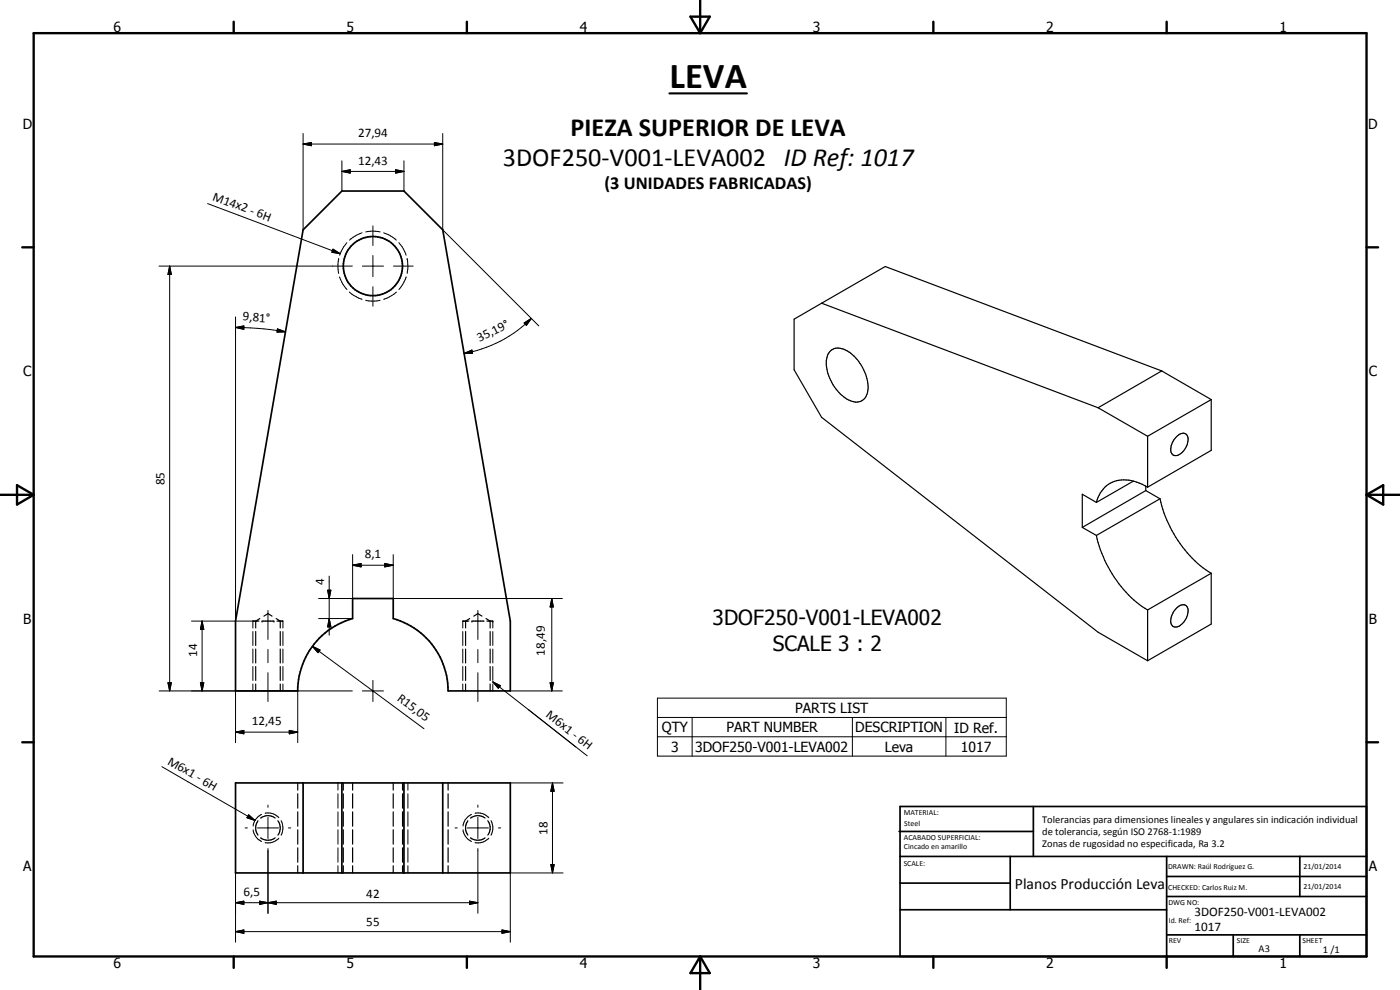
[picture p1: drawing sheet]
<svg xmlns="http://www.w3.org/2000/svg" width="420mm" height="297mm" viewBox="0 0 420 297" stroke-linecap="round" stroke-linejoin="round" font-family="sans-serif">
<g fill="none" stroke="#000" stroke-width=".51">
<path d="M91 69l11.6-11.7h18.6l11.7 11.7 20.3 117.4v20.9h-18.7a22.6 22.6 0 0 0-16.5-21.7v-6h-12.2v6a22.6 22.6 0 0 0-16.4 21.7h-18.7v-20.9zM70.7 234.9h82.5v27h-82.5zM91 234.9v27M102.6 234.9v27M121.2 234.9v27M132.9 234.9v27M269.8 249.5h40.3M270.1 242h140v45h-140zM270.1 257h140M303.2 257v16M310.1 242v15M350.1 257v30"/>
<path d="M390.1 257v12M270.1 265h33.1M270.1 273h80M350.1 269h60M350.1 263h60M350.1 280.5h60M370.1 280.5v6.5M390.1 280.5v6.5"/>
<circle cx="111.9" cy="79.8" r="8.9"/>
</g>
<g fill="none" stroke="#000" stroke-width=".3">
<path d="M91 43.2l2.5-.4v.9zM91 43.2h41.9M91 40v29M102.6 51.4l2.5-.5v1zM102.6 51.4h18.6M102.6 48.3v9M118.7 50.9l2.5 .5-2.5 .5zM121.2 48.3v9M130.4 42.8l2.5 .4-2.5 .5zM132.9 40v29l28.8 28.8M47.7 79.8h58M50.9 79.8l.5 2.5h-1z"/>
<path d="M50.9 79.8v127.5M62.3 61.1l39.8 15M99.9 74.8l2.2 1.3-2.5-.4zM101.6 77.6h.1M101.6 77.6l-.2 1.6 .2 2.8M102.1 76.1l-.2 .5M104.1 72.8l-.9 1.2-1.1 2.1M108.7 69.8l-2.1 1-1.7 1.3M108.7 79.8h6.4M109.8 69.6l2.1-.3 2.2 .3M111.9 67.8v5.9M111.9 76.7v6.3"/>
<path d="M115.1 69.8l2.1 1 1.7 1.3M118.1 79.8h5.9M119.7 72.8l1 1.2 1.2 2.6M122.2 77.6h.1M122.2 77.6l.2 2.5-.2 1.9M70.7 98.3l2.5-.5v1zM70.7 95.1v91.3M70.7 98.3l8.5 .4 6.5 .9M83.3 98.7l2.4 .9-2.6 .1zM101.9 83.1l1 2.2 1.2 1.6M104.9 87.6l1.3 1.1 2.5 1.1M109.8 90.1l1.7 .2 2.6-.2"/>
<path d="M111.9 86v5.9M118.9 87.6l-1.4 1.1-2.4 1.1M121.9 83.1l-1 2.2-1.2 1.6M157.3 96.9l2.2-1.4-1.5 2.1zM159.5 95.5a37.5 37.5 0 0 1-20.2 10.5M139.3 106l2.3-1 .2 1zM98.3 177.1h1l-.5 2.5zM98.8 172.8v17.8M105.8 169.6l2.6-.5v1zM105.8 166.4v13.2h-10.2M105.8 169.6h12.2M115.5 169.1l2.5 .5-2.5 .5z"/>
<path d="M118 166.4v13.2h50.8M165.6 179.6l.5 2.5h-1zM165.6 179.6v27.7M57.5 186.4h18.4v2M60.7 186.4l.5 2.4h-1.1zM60.7 186.4v20.9M75.9 189.5v4.2M75.9 194.7v4.2M75.9 200v4.2M80.4 183.2v8.7M80.4 194.9v3.9M84.9 186.4v2"/>
<path d="M84.9 189.5v4.2M84.9 194.7v4.2M84.9 200v4.2M93.8 193.9l2.2 1.1-.5 .8zM93.8 193.9l33.4 24.8M95.6 185.6h10.2M98.8 185.6l.5 2.5h-1zM138.9 186.4v2M138.9 189.5v4.2M138.9 194.7v4.2M138.9 200v4.2M143.4 183.2v8.7"/>
<path d="M143.4 194.9v3.9M147.9 186.4v2M147.9 189.5v4.2M147.9 194.7v4.2M147.9 200v4.2M47.7 207.3h32.6M50.4 204.9h1l-.5 2.4zM60.1 204.9h1.1l-.5 2.4zM70.7 219.7l2.5-.5v1zM70.7 219.7h18.7M70.7 207.3v15.5M75.9 205.2v2.1"/>
<path d="M80.4 201.8v8.7M80.5 207.3h25.2M84.9 205.2v2.1M86.8 219.2l2.6 .5-2.6 .5zM89.4 207.4v15.4M108.7 207.3h6.4M111.9 207.3h.1M111.9 204.1v6.4M138.9 205.2v2.1M143.4 201.8v8.7M147.9 204.6l2.3 1.1-.6 .8zM147.9 205.2v2.1"/>
<path d="M147.9 204.6l10.8 8.4M153.2 207.3h15.6M158.7 213l14.1 11.1M158.7 213l17.5 13.8M165.1 204.9h1l-.5 2.4zM197.3 209.5h104.7v17.4h-104.7zM197.3 215.3h104.7M207.7 215.3v11.6M255.8 215.3v11.6M283.9 215.3v11.6M48.6 230l27.9 16.2M101.4 234.9v2.2"/>
<path d="M101.4 238.2v4.3M122.4 234.9v2.2M122.4 238.2v4.3M153.2 234.9h15.8M165.8 234.9l.5 2.5h-1zM165.8 234.9v27M197.3 221.1h104.7M73.6 248.4h.6M74.6 244.5l1.9 1.7-2.4-.8zM76 249a4.4 4.4 0 0 0 2.5 3.5M77.2 248.4h6.4M78.5 244.3a4.2 4.2 0 0 0-2.5 3.6"/>
<path d="M79.6 244a4.3 4.3 0 0 1 4.1 1.4M80.4 241.6v.6M80.4 245.2v6.4M80.4 254.6v19.4M83.7 251.5a4.6 4.6 0 0 1-4.1 1.4M84.4 246.3a4.5 4.5 0 0 1 0 4.3M86.6 248.4h.7M101.4 243.6v4.3M101.4 249v4.3M101.4 254.4v4.3M101.4 259.8v2.1M122.4 243.6v4.3"/>
<path d="M122.4 249v4.3M122.4 254.4v4.3M122.4 259.8v2.1M136.6 248.4h.6M139 249a4.4 4.4 0 0 0 2.5 3.5M140.2 248.4h6.4M141.5 244.3a4.2 4.2 0 0 0-2.5 3.6M142.6 244a4.4 4.4 0 0 1 4.1 1.4M143.4 241.6v.6M143.4 245.2v6.4M143.4 254.6v19.4M146.7 251.5a4.7 4.7 0 0 1-4.1 1.4"/>
<path d="M147.4 246.3a4.3 4.3 0 0 1 0 4.3M149.6 248.4h.7M165.3 259.4h1l-.5 2.5zM70.7 279.5l2.5-.5v1zM70.7 270.8l2.5-.4v1zM70.7 261.9v20.8M70.7 279.5h82.5M70.7 270.8h72.7M77.9 270.4l2.5 .4-2.5 .6zM80.4 270.8l2.5-.4v1zM140.9 270.4l2.5 .4-2.5 .6zM150.7 279l2.5 .5-2.5 .5z"/>
<path d="M169 261.9h-15.8v20.8"/>
</g>
<g fill="none" stroke="#000" stroke-width=".35">
<path d="M246.6 91l-8.3 4.8v15.2l8.3 14.2 83 64.5 14.8 8.5M246.6 91l19.1-11 82.9 31.3M246.6 91l83 31.3M249 105.5a3.8 3.8 0 0 1 5.2-.2 13.3 13.3 0 0 1 6.1 12.6 3.5 3.5 0 0 1-5.5 2.2 13.3 13.3 0 0 1-6.7-12.3l.4-1.5zM348.6 111.3l-19 11M348.6 111.3l14.9 8.6M363.5 119.9l-19.1 11M363.5 119.9v15.2l-19.1 11.1M329.6 122.3l14.8 8.6M344.4 130.9v15.3M353.1 131a1.83 1.83 0 0 1 3.3-.1 4.9 4.9 0 0 1-3.7 5.8 1.76 1.76 0 0 1-1.3-2.5l.8-2.2zM324.8 158.2l4.2 2.5"/>
<path d="M329 150.7l-4.2-2.4v9.9M340.1 144.4l-11.1 6.3M343.9 147.2l-19.1 11M343.9 145.8v1.4M343.9 147.2l4.2 2.4M344.4 146.2a11.1 11.1 0 0 0-11.8-.9 9.6 9.6 0 0 0-3.6 5.4M348.1 149.6l-19.1 11.1M348.1 149.6a35.5 35.5 0 0 0 15.4 22.4M329 160.7a35.5 35.5 0 0 0 15.4 22.3M363.5 172v15.2l-19.1 11M363.5 172l-19.1 11M75.9 186.4h1.8"/>
<path d="M76.7 189.5v4.2M76.7 194.7v4.2M76.7 200v4.2M78 185.6l-1.3 .8v2M78.6 186.4h3.6M79.2 184.9l1.2-.8 1.2 .8M82.9 185.6l1.2 .8v2M83.1 186.4h1.8M84.1 189.5v4.2M84.1 194.7v4.2M84.1 200v4.2M138.9 186.4h1.8"/>
<path d="M139.7 189.5v4.2M139.7 194.7v4.2M139.7 200v4.2M141 185.6l-1.3 .8v2M141.6 186.4h3.6M142.2 184.9l1.2-.8 1.2 .8M145.9 185.6l1.2 .8v2M146.1 186.4h1.8M147.1 189.5v4.2M147.1 194.7v4.2M147.1 200v4.2M344.4 183v15.2"/>
<path d="M353.1 182.4a2.02 2.02 0 0 1 3.2-.3 4.8 4.8 0 0 1-3.3 6 1.72 1.72 0 0 1-1.6-2.5l.8-2.1zM76.7 205.2v2.1M84.1 205.2v2.1M139.7 205.2v2.1M147.1 205.2v2.1M89.4 234.9v2.2M89.4 238.2v4.3M103 234.9v2.2M103 238.2v4.3M105.8 234.9v2.2M105.8 238.2v4.3M118 234.9v2.2"/>
<path d="M118 238.2v4.3M120.8 234.9v2.2M120.8 238.2v4.3M134.5 234.9v2.2M134.5 238.2v4.3M77.4 246.3a3.8 3.8 0 0 0 0 4.3M78.3 251.4a3.5 3.5 0 0 0 4.3 0M78.3 245.4a3.5 3.5 0 0 1 4.3 0M83.4 246.3a3.6 3.6 0 0 1 0 4.3M89.4 243.6v4.3M89.4 249v4.3M89.4 254.4v4.3"/>
<path d="M89.4 259.8v2.1M103 243.6v4.3M103 249v4.3M103 254.4v4.3M103 259.8v2.1M105.8 243.6v4.3M105.8 249v4.3M105.8 254.4v4.3M105.8 259.8v2.1M118 243.6v4.3M118 249v4.3M118 254.4v4.3"/>
<path d="M118 259.8v2.1M120.8 243.6v4.3M120.8 249v4.3M120.8 254.4v4.3M120.8 259.8v2.1M134.5 243.6v4.3M134.5 249v4.3M134.5 254.4v4.3M134.5 259.8v2.1M140.4 246.3a3.8 3.8 0 0 0 0 4.3M141.3 251.4a3.5 3.5 0 0 0 4.3 0M141.3 245.4a3.6 3.6 0 0 1 4.3 0"/>
<path d="M141.3 245.4h.1M146.4 246.3a3.5 3.5 0 0 1 0 4.3"/>
</g>
<g fill="#000">
<circle cx="78.6" cy="186.4" r=".18"/>
<circle cx="82.2" cy="186.4" r=".18"/>
<circle cx="141.6" cy="186.4" r=".18"/>
<circle cx="147.9" cy="186.4" r=".18"/>
</g>
<g fill="none" stroke="#000" stroke-width=".71">
<path d="M10.1 9.9h400v277.1h-400zM70.1 6.5v3.4M140.1 6.5v3.4M207.2 5h5.8l-2.9 4.9zM210.1 0v9.9M280.1 6.5v3.4M350.1 6.5v3.4M6.7 74.2h3.4M410.1 74.2h3.5M.1 148.5h10M5.1 145.6l5 2.9-5 2.9zM410.1 148.5h10"/>
<path d="M410.1 148.5l5-2.9v5.8zM6.7 222.7h3.4M410.1 222.7h3.5M70.1 287v3.4M140.1 287v3.4M210.1 287v10M210.1 287l2.9 5h-5.8zM280.1 287v3.4M350.1 287v3.4"/>
</g>
<g fill="#000">
<path d="M91 43.2l2.5-.4v.9zM102.6 51.4l2.5-.5v1zM118.7 50.9l2.5 .5-2.5 .5zM130.4 42.8l2.5 .4-2.5 .5zM99.9 74.8l2.2 1.3-2.5-.4zM50.9 79.8l.5 2.5h-1zM70.7 98.3l2.5-.5v1zM83.3 98.7l2.4 .9-2.6 .1zM157.3 96.9l2.2-1.4-1.5 2.1zM139.3 106l2.3-1 .2 1zM98.3 177.1h1l-.5 2.5zM105.8 169.6l2.6-.5v1z"/>
<path d="M115.5 169.1l2.5 .5-2.5 .5zM60.7 186.4l.5 2.4h-1.1zM93.8 193.9l2.2 1.1-.5 .8zM98.8 185.6l.5 2.5h-1zM165.6 179.6l.5 2.5h-1zM50.4 204.9h1l-.5 2.4zM60.1 204.9h1.1l-.5 2.4zM70.7 219.7l2.5-.5v1zM147.9 204.6l2.3 1.1-.6 .8zM165.1 204.9h1l-.5 2.4zM86.8 219.2l2.6 .5-2.6 .5zM165.8 234.9l.5 2.5h-1z"/>
<path d="M74.6 244.5l1.9 1.7-2.4-.8zM165.3 259.4h1l-.5 2.5zM70.7 279.5l2.5-.5v1zM70.7 270.8l2.5-.4v1zM77.9 270.4l2.5 .4-2.5 .6zM80.4 270.8l2.5-.4v1zM140.9 270.4l2.5 .4-2.5 .6zM150.7 279l2.5 .5-2.5 .5z"/>
</g>
<path d="M200.9 28h23.2" fill="none" stroke="#000" stroke-width=".63"/>
<text font-size="11" x="200.9" y="26.5">LEVA</text>
<g font-size="7.9">
<text x="171.2" y="40.8">PIEZA SUPERIOR DE LEVA</text>
<text x="150.9" y="49.8">3DOF250-V001-LEVA002 ID Ref: 1017</text>
</g>
<g font-size="6.3">
<text x="213.9" y="187.7">3DOF250-V001-LEVA002</text>
<text x="231.9" y="195.2">SCALE 3 : 2</text>
</g>
<text font-size="5.5" x="181.4" y="56.9">(3 UNIDADES FABRICADAS)</text>
<text font-size="4.7" x="304.6" y="266.6">Planos Producción Leva</text>
<g font-size="4.2">
<text x="34" y="9.6">6</text>
<text x="104" y="9.6">5</text>
<text x="174" y="9.6">4</text>
<text x="244" y="9.6">3</text>
<text x="314" y="9.6">2</text>
<text x="384" y="9.6">1</text>
<text x="6.8" y="38.7">D</text>
<text x="410.6" y="38.7">D</text>
<text x="7" y="112.9">C</text>
<text x="410.8" y="112.9">C</text>
<text x="7" y="187.1">B</text>
<text x="410.8" y="187.1">B</text>
<text x="238.7" y="213.9">PARTS LIST</text>
<text x="198.6" y="219.8">QTY</text>
<text x="218" y="219.7">PART NUMBER</text>
<text x="256.7" y="219.8">DESCRIPTION</text>
<text x="286.4" y="219.8">ID Ref.</text>
<text x="201.4" y="225.6">3</text>
<text x="208.6" y="225.6">3DOF250-V001-LEVA002</text>
<text x="265.5" y="225.5">Leva</text>
<text x="288.4" y="225.6">1017</text>
<text x="7" y="261.4">A</text>
<text x="410.8" y="261.4">A</text>
<text x="34" y="290.4">6</text>
<text x="104" y="290.4">5</text>
<text x="174" y="290.4">4</text>
<text x="244" y="290.4">3</text>
<text x="314" y="290.4">2</text>
<text x="384" y="290.4">1</text>
</g>
<g font-size="3.9">
<text x="107.5" y="41.2">27,94</text>
<text x="107.5" y="49.4">12,43</text>
<text x="63.6" y="59.9" transform="rotate(21 63.6 59.9)">M14x2 - 6H</text>
<text x="72.8" y="96.1" transform="rotate(4 72.8 96.1)">9,81°</text>
<text x="143.9" y="102.7" transform="rotate(-26 143.9 102.7)">35,19°</text>
<text x="49.4" y="145.6" transform="rotate(-90 49.4 145.6)">85</text>
<text x="109.5" y="167.5">8,1</text>
<text x="97.3" y="175.6" transform="rotate(-90 97.3 175.6)">4</text>
<text x="59.2" y="197.1" transform="rotate(-90 59.2 197.1)">14</text>
<text x="163.5" y="196.7" transform="rotate(-90 163.5 196.7)">18,49</text>
<text x="119" y="209.9" transform="rotate(36 119 209.9)">R15,05</text>
<text x="163.6" y="214.9" transform="rotate(38 163.6 214.9)">M6x1 - 6H</text>
<text x="75.6" y="217.6">12,45</text>
<text x="50" y="229.1" transform="rotate(30 50 229.1)">M6x1 - 6H</text>
<text x="164.3" y="250.4" transform="rotate(-90 164.3 250.4)">18</text>
<text x="73.1" y="268.8">6,5</text>
<text x="109.9" y="269.3">42</text>
<text x="358.5" y="275">3DOF250-V001-LEVA002</text>
<text x="109.9" y="278">55</text>
<text x="358.5" y="279.4">1017</text>
</g>
<g font-size="3.1">
<text x="312.7" y="246.8">Tolerancias para dimensiones lineales y angulares sin indicación individual</text>
<text x="312.7" y="250.4">de tolerancia, según ISO 2768-1:1989</text>
<text x="312.7" y="254">Zonas de rugosidad no especificada, Ra 3.2</text>
<text x="377.7" y="285.6">A3</text>
<text x="397" y="285.9">1 /1</text>
</g>
<g font-size="2.4">
<text x="271.2" y="244.4">MATERIAL:</text>
<text x="271.3" y="252">ACABADO SUPERFICIAL:</text>
<text x="271.4" y="247.9">Steel</text>
<text x="271.3" y="254.6">Cincado en amarillo</text>
<text x="271.2" y="259.7">SCALE:</text>
<text x="350.6" y="260.8">DRAWN: Raúl Rodríguez G.</text>
<text x="391.2" y="260.6">21/01/2014</text>
<text x="350.6" y="267">CHECKED: Carlos Ruiz M.</text>
<text x="391.2" y="266.7">21/01/2014</text>
<text x="350.6" y="271.4">DWG NO:</text>
<text x="350.8" y="276.9">Id. Ref:</text>
<text x="350.8" y="282.8">REV</text>
<text x="371.2" y="282.9">SIZE</text>
<text x="390.9" y="282.9">SHEET</text>
</g>
</svg>
